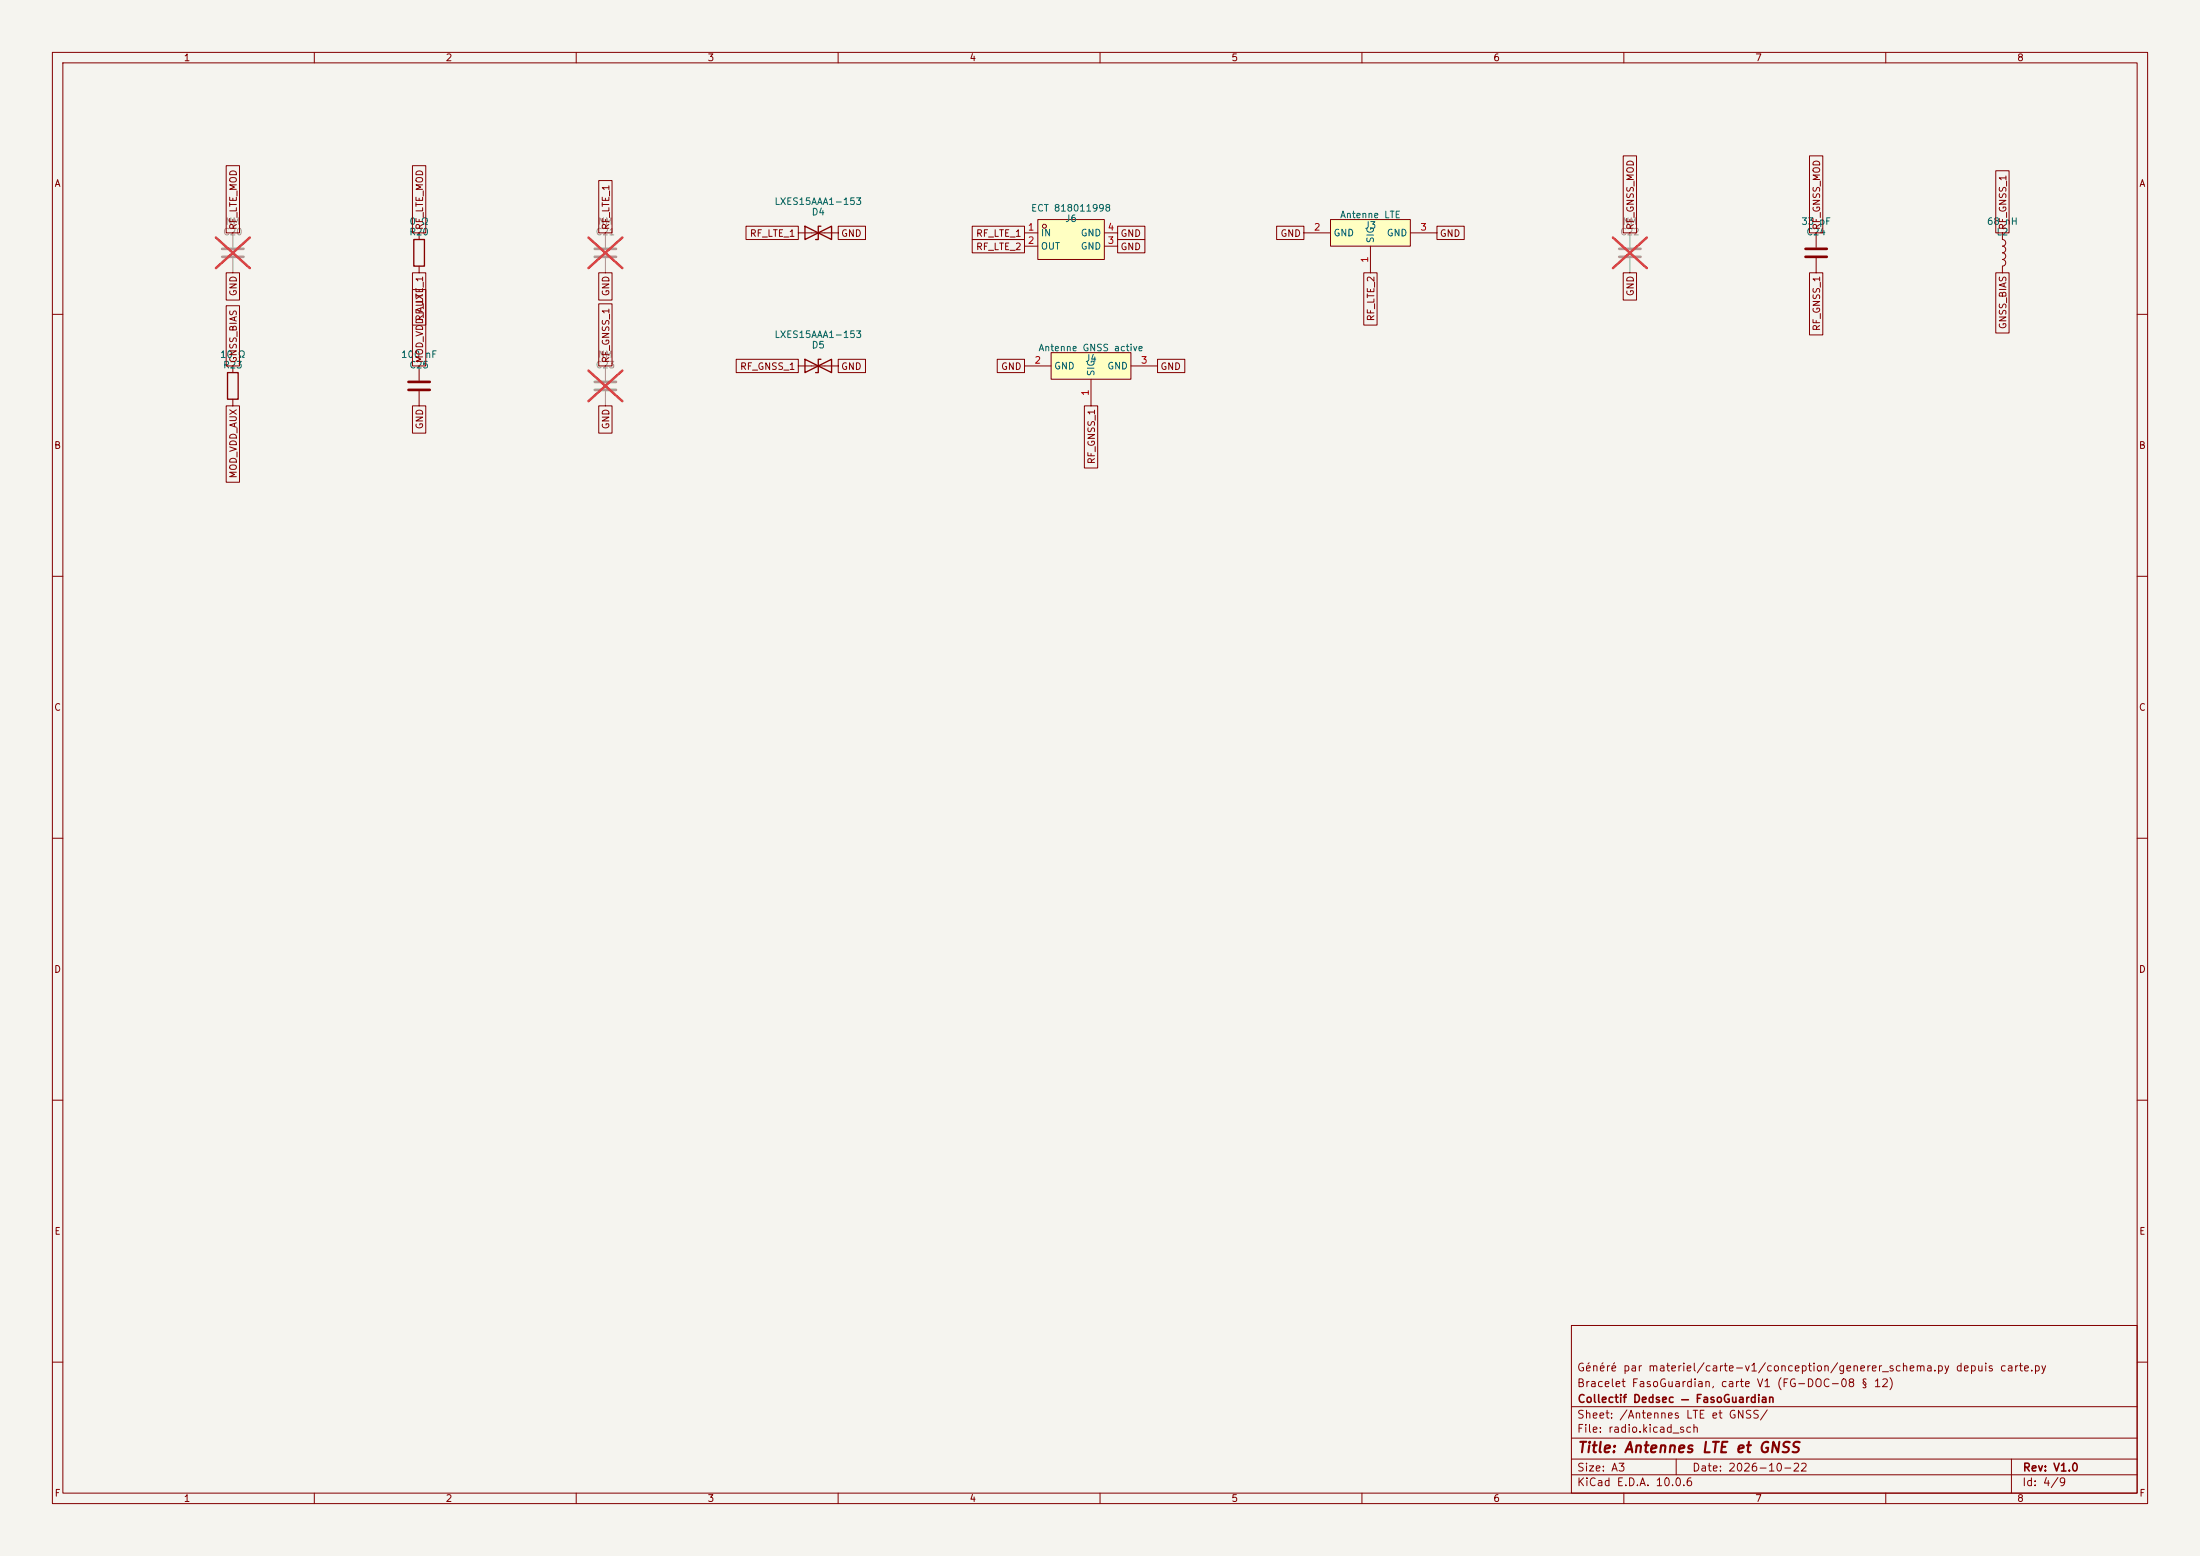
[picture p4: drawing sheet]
<svg xmlns="http://www.w3.org/2000/svg" width="420mm" height="297mm" viewBox="0 0 420 297" stroke-linecap="round" stroke-linejoin="round" font-family="sans-serif">
<path d="M0 0h420v297h-420z" fill="#f5f4ef" stroke="#f5f4ef" stroke-width=".19"/>
<g fill="none" stroke="#840000" stroke-width=".19">
<path d="M10 10h400v277h-400zM12 12h396v273h-396zM60 10v2M110 10v2M160 10v2M210 10v2M260 10v2M310 10v2M360 10v2M80 44.5v1.2M80 50.8v1.3M152.4 44.5h7.6"/>
<path d="M10 60h2M44.4 69.9v1.2M44.4 76.2v1.3M80 69.9v2.7M80 74.7v2.8M152.4 69.9h7.6M408 60h2M10 110h2M408 110h2M10 160h2M408 160h2M10 210h2"/>
<path d="M408 210h2M300 253h108v32h-108zM10 260h2M300 278.5h108M300 274.5h108M300 268.5h108M320 278.5v3M384 278.5v6.5M408 260h2M60 285v2M110 285v2M160 285v2"/>
<path d="M210 285v2M260 285v2M300 281.5h108M310 285v2M360 285v2"/>
</g>
<path d="M79 45.7h2v5.1h-2zM153.7 43.2v2.5l5-2.5v2.5zM156.7 43.2h-.5v2.5h-.5M43.4 71.1h2.1v5.1h-2.1zM153.7 68.6v2.5l5-2.5v2.5zM156.7 68.6h-.5v2.5h-.5" fill="none" stroke="#840000" stroke-width=".25"/>
<path d="M42.4 47.5h4.1M42.4 49h4.1M113.5 47.5h4.1M113.5 49h4.1M113.5 72.9h4.1M113.5 74.4h4.1" fill="none" stroke="#9c9b98" stroke-width=".51"/>
<path d="M44.4 44.5v2.7M44.4 49.3v2.8M115.6 44.5v2.7M115.6 49.3v2.8M115.6 69.9v2.7M115.6 74.7v2.8" fill="none" stroke="#9c9b98" stroke-width=".19"/>
<path d="M41.2 45.3l6.5 5.9M47.7 45.3l-6.5 5.9M112.3 45.3l6.5 5.9M118.8 45.3l-6.5 5.9M112.3 70.7l6.5 5.9M118.8 70.7l-6.5 5.9" fill="none" stroke="#e12e31" stroke-width=".46"/>
<path d="M78 72.9h4M78 74.4h4" fill="none" stroke="#840000" stroke-width=".51"/>
<path d="M198.1 41.9h12.7v7.6h-12.7z" fill="#ffffc2"/>
<g fill="none" stroke="#840000" stroke-width=".19">
<path d="M195.6 44.5h2.5M195.6 47h2.5M198.1 41.9h12.7v7.6h-12.7zM210.8 44.5h2.6M210.8 47h2.6"/>
<circle cx="199.4" cy="43.2" r=".38"/>
</g>
<path d="M200.7 67.3h15.2v5.1h-15.2z" fill="#ffffc2"/>
<path d="M382.3 44.5v1.2a.63 .63 0 0 1 .6 .7 .63 .63 0 0 1-.6 .6M382.3 47a.63 .63 0 0 1 .6 .6 .63 .63 0 0 1-.6 .7 .64 .64 0 0 1 .6 .6 .64 .64 0 0 1-.6 .6 .64 .64 0 0 1 .6 .7 .64 .64 0 0 1-.6 .6v1.3M195.6 69.9h5.1M200.7 67.3h15.2v5.1h-15.2zM208.3 72.4v5.1M215.9 69.9h5.1" fill="none" stroke="#840000" stroke-width=".19"/>
<path d="M254 41.9h15.2v5.1h-15.2z" fill="#ffffc2"/>
<g fill="none" stroke="#840000" stroke-width=".19">
<path d="M43.2 31.6h2.5v12.9h-2.5zM78.7 31.6h2.6v12.9h-2.6zM114.3 34.5h2.5v10h-2.5zM309.9 29.8h2.5v14.7h-2.5zM345.4 29.8h2.6v14.7h-2.6zM381 32.6h2.5v11.9h-2.5zM43.2 58.4h2.5v11.5h-2.5zM43.2 52.1h2.5v5.2h-2.5zM78.7 55.3h2.6v14.6h-2.6zM78.7 52.1h2.6v10h-2.6zM114.3 52.1h2.5v5.2h-2.5zM114.3 58h2.5v11.9h-2.5z"/>
<path d="M142.4 43.2h10v2.5h-10zM160 43.2h5.2v2.5h-5.2zM185.6 43.2h10v2.5h-10zM185.6 45.7h10v2.6h-10zM213.4 45.7h5.2v2.6h-5.2zM213.4 43.2h5.2v2.5h-5.2zM243.7 43.2h5.2v2.5h-5.2zM248.9 44.5h5.1M254 41.9h15.2v5.1h-15.2zM260.3 52.1h2.6v10h-2.6zM261.6 47v5.1M269.2 44.5h5.1"/>
<path d="M274.3 43.2h5.2v2.5h-5.2zM309.9 52.1h2.5v5.2h-2.5zM345.4 52.1h2.6v11.8h-2.6zM346.7 44.5v2.7M346.7 49.3v2.8M381 52.1h2.5v11.5h-2.5zM43.2 77.5h2.5v14.5h-2.5zM78.7 77.5h2.6v5.2h-2.6zM114.3 77.5h2.5v5.2h-2.5zM140.5 68.6h11.9v2.5h-11.9zM160 68.6h5.2v2.5h-5.2zM190.4 68.6h5.2v2.5h-5.2z"/>
<path d="M207 77.5h2.6v11.8h-2.6zM221 68.6h5.2v2.5h-5.2z"/>
</g>
<path d="M309.1 47.5h4.1M309.1 49h4.1" fill="none" stroke="#9c9b98" stroke-width=".51"/>
<path d="M311.1 44.5v2.7M311.1 49.3v2.8" fill="none" stroke="#9c9b98" stroke-width=".19"/>
<path d="M307.9 45.3l6.5 5.9M314.4 45.3l-6.5 5.9" fill="none" stroke="#e12e31" stroke-width=".46"/>
<path d="M344.7 47.5h4M344.7 49h4" fill="none" stroke="#840000" stroke-width=".51"/>
<text font-size="2" fill="#840000" x="301" y="277.8">Title: Antennes LTE et GNSS</text>
<g font-size="1.5" fill="#840000">
<text x="300.9" y="262.1">Généré par materiel/carte-v1/conception/generer_schema.py depuis carte.py</text>
<text x="300.9" y="265.1">Bracelet FasoGuardian, carte V1 (FG-DOC-08 § 12)</text>
<text x="301" y="268.1">Collectif Dedsec — FasoGuardian</text>
<text x="300.9" y="273.8">File: radio.kicad_sch</text>
<text x="300.9" y="271.1">Sheet: /Antennes LTE et GNSS/</text>
<text x="300.9" y="281.2">Size: A3</text>
<text x="322.9" y="281.2">Date: 2026-10-22</text>
<text x="386" y="281.2">Rev: V1.0</text>
<text x="300.9" y="284">KiCad E.D.A. 10.0.6</text>
<text x="385.9" y="284">Id: 4/9</text>
</g>
<g font-size="1.3" fill="#840000">
<text x="35" y="12">1</text>
<text x="85" y="12">2</text>
<text x="135" y="12">3</text>
<text x="185" y="12">4</text>
<text x="235" y="12">5</text>
<text x="285" y="12">6</text>
<text x="335" y="12">7</text>
<text x="385" y="12">8</text>
<text x="10.3" y="36">A</text>
<text x="408.3" y="36">A</text>
<text x="45.5" y="44" transform="rotate(-90 45.5 44)">RF_LTE_MOD</text>
<text x="81.1" y="44" transform="rotate(-90 81.1 44)">RF_LTE_MOD</text>
<text x="116.6" y="44" transform="rotate(-90 116.6 44)">RF_LTE_1</text>
<text x="143" y="45.5">RF_LTE_1</text>
<text x="160.5" y="45.5">GND</text>
<text x="186.2" y="45.5">RF_LTE_1</text>
<text x="213.8" y="45.5">GND</text>
<text x="244.3" y="45.5">GND</text>
<text x="274.8" y="45.5">GND</text>
<text x="312.2" y="44" transform="rotate(-90 312.2 44)">RF_GNSS_MOD</text>
<text x="347.8" y="44" transform="rotate(-90 347.8 44)">RF_GNSS_MOD</text>
<text x="383.3" y="44" transform="rotate(-90 383.3 44)">RF_GNSS_1</text>
<text x="186.2" y="48">RF_LTE_2</text>
<text x="213.8" y="48">GND</text>
<text x="45.5" y="56.6" transform="rotate(-90 45.5 56.6)">GND</text>
<text x="116.6" y="56.6" transform="rotate(-90 116.6 56.6)">GND</text>
<text x="312.2" y="56.6" transform="rotate(-90 312.2 56.6)">GND</text>
<text x="81.1" y="61.4" transform="rotate(-90 81.1 61.4)">RF_LTE_1</text>
<text x="262.7" y="61.4" transform="rotate(-90 262.7 61.4)">RF_LTE_2</text>
<text x="347.8" y="63.3" transform="rotate(-90 347.8 63.3)">RF_GNSS_1</text>
<text x="383.3" y="62.9" transform="rotate(-90 383.3 62.9)">GNSS_BIAS</text>
<text x="45.5" y="69.4" transform="rotate(-90 45.5 69.4)">GNSS_BIAS</text>
<text x="81.1" y="69.4" transform="rotate(-90 81.1 69.4)">MOD_VDD_AUX</text>
<text x="116.6" y="69.4" transform="rotate(-90 116.6 69.4)">RF_GNSS_1</text>
<text x="141.2" y="70.9">RF_GNSS_1</text>
<text x="160.5" y="70.9">GND</text>
<text x="191" y="70.9">GND</text>
<text x="221.4" y="70.9">GND</text>
<text x="81.1" y="82" transform="rotate(-90 81.1 82)">GND</text>
<text x="116.6" y="82" transform="rotate(-90 116.6 82)">GND</text>
<text x="10.2" y="86">B</text>
<text x="209.3" y="88.7" transform="rotate(-90 209.3 88.7)">RF_GNSS_1</text>
<text x="408.2" y="86">B</text>
<text x="45.5" y="91.4" transform="rotate(-90 45.5 91.4)">MOD_VDD_AUX</text>
<text x="10.2" y="136">C</text>
<text x="408.2" y="136">C</text>
<text x="10.2" y="186">D</text>
<text x="408.2" y="186">D</text>
<text x="10.3" y="236">E</text>
<text x="408.3" y="236">E</text>
<text x="10.3" y="286">F</text>
<text x="35" y="287">1</text>
<text x="85" y="287">2</text>
<text x="135" y="287">3</text>
<text x="185" y="287">4</text>
<text x="235" y="287">5</text>
<text x="285" y="287">6</text>
<text x="335" y="287">7</text>
<text x="385" y="287">8</text>
<text x="408.3" y="286">F</text>
</g>
<g font-size="1.3" fill="#006464">
<text x="147.7" y="39.4">LXES15AAA1-153</text>
<text x="154.8" y="41.4">D4</text>
<text x="196.7" y="40.7">ECT 818011998</text>
<text x="255.7" y="42">Antenne LTE</text>
<text x="78" y="45.2">R20</text>
<text x="78.1" y="43.2">0 Ω</text>
<text x="198.6" y="45.4">IN</text>
<text x="198.6" y="48">OUT</text>
<text x="203.3" y="42.7">J6</text>
<text x="206.2" y="48">GND</text>
<text x="206.2" y="45.4">GND</text>
<text x="254.5" y="45.4">GND</text>
<text x="260.4" y="44">J3</text>
<text x="262.6" y="46.5" transform="rotate(-90 262.6 46.5)">SIG</text>
<text x="264.6" y="45.4">GND</text>
<text x="343.8" y="43.2">33 pF</text>
<text x="344.7" y="45.2">C24</text>
<text x="379.2" y="43.2">68 nH</text>
<text x="381" y="45.2">L2</text>
<text x="147.7" y="64.8">LXES15AAA1-153</text>
<text x="41.9" y="68.6">10 Ω</text>
<text x="42.5" y="70.6">R23</text>
<text x="76.5" y="68.6">100 nF</text>
<text x="78" y="70.6">C25</text>
<text x="154.8" y="66.8">D5</text>
<text x="198.1" y="67.4">Antenne GNSS active</text>
<text x="201.1" y="70.8">GND</text>
<text x="207.1" y="69.4">J4</text>
<text x="209.2" y="71.9" transform="rotate(-90 209.2 71.9)">SIG</text>
<text x="211.3" y="70.8">GND</text>
</g>
<g font-size="1.3" fill="#939391">
<text x="42.5" y="45.2">C20</text>
<text x="42.9" y="43.2">NM</text>
<text x="113.6" y="45.2">C21</text>
<text x="114.1" y="43.2">NM</text>
<text x="309.2" y="45.2">C22</text>
<text x="309.6" y="43.2">NM</text>
<text x="113.6" y="70.6">C23</text>
<text x="114.1" y="68.6">NM</text>
</g>
<g font-size="1.3" fill="#a90000">
<text x="196.1" y="44.3">1</text>
<text x="196.1" y="46.9">2</text>
<text x="211.4" y="46.9">3</text>
<text x="211.4" y="44.3">4</text>
<text x="250.7" y="44.3">2</text>
<text x="271" y="44.3">3</text>
<text x="261.5" y="50.3" transform="rotate(-90 261.5 50.3)">1</text>
<text x="197.4" y="69.7">2</text>
<text x="217.7" y="69.7">3</text>
<text x="208.1" y="75.7" transform="rotate(-90 208.1 75.7)">1</text>
</g>
</svg>
